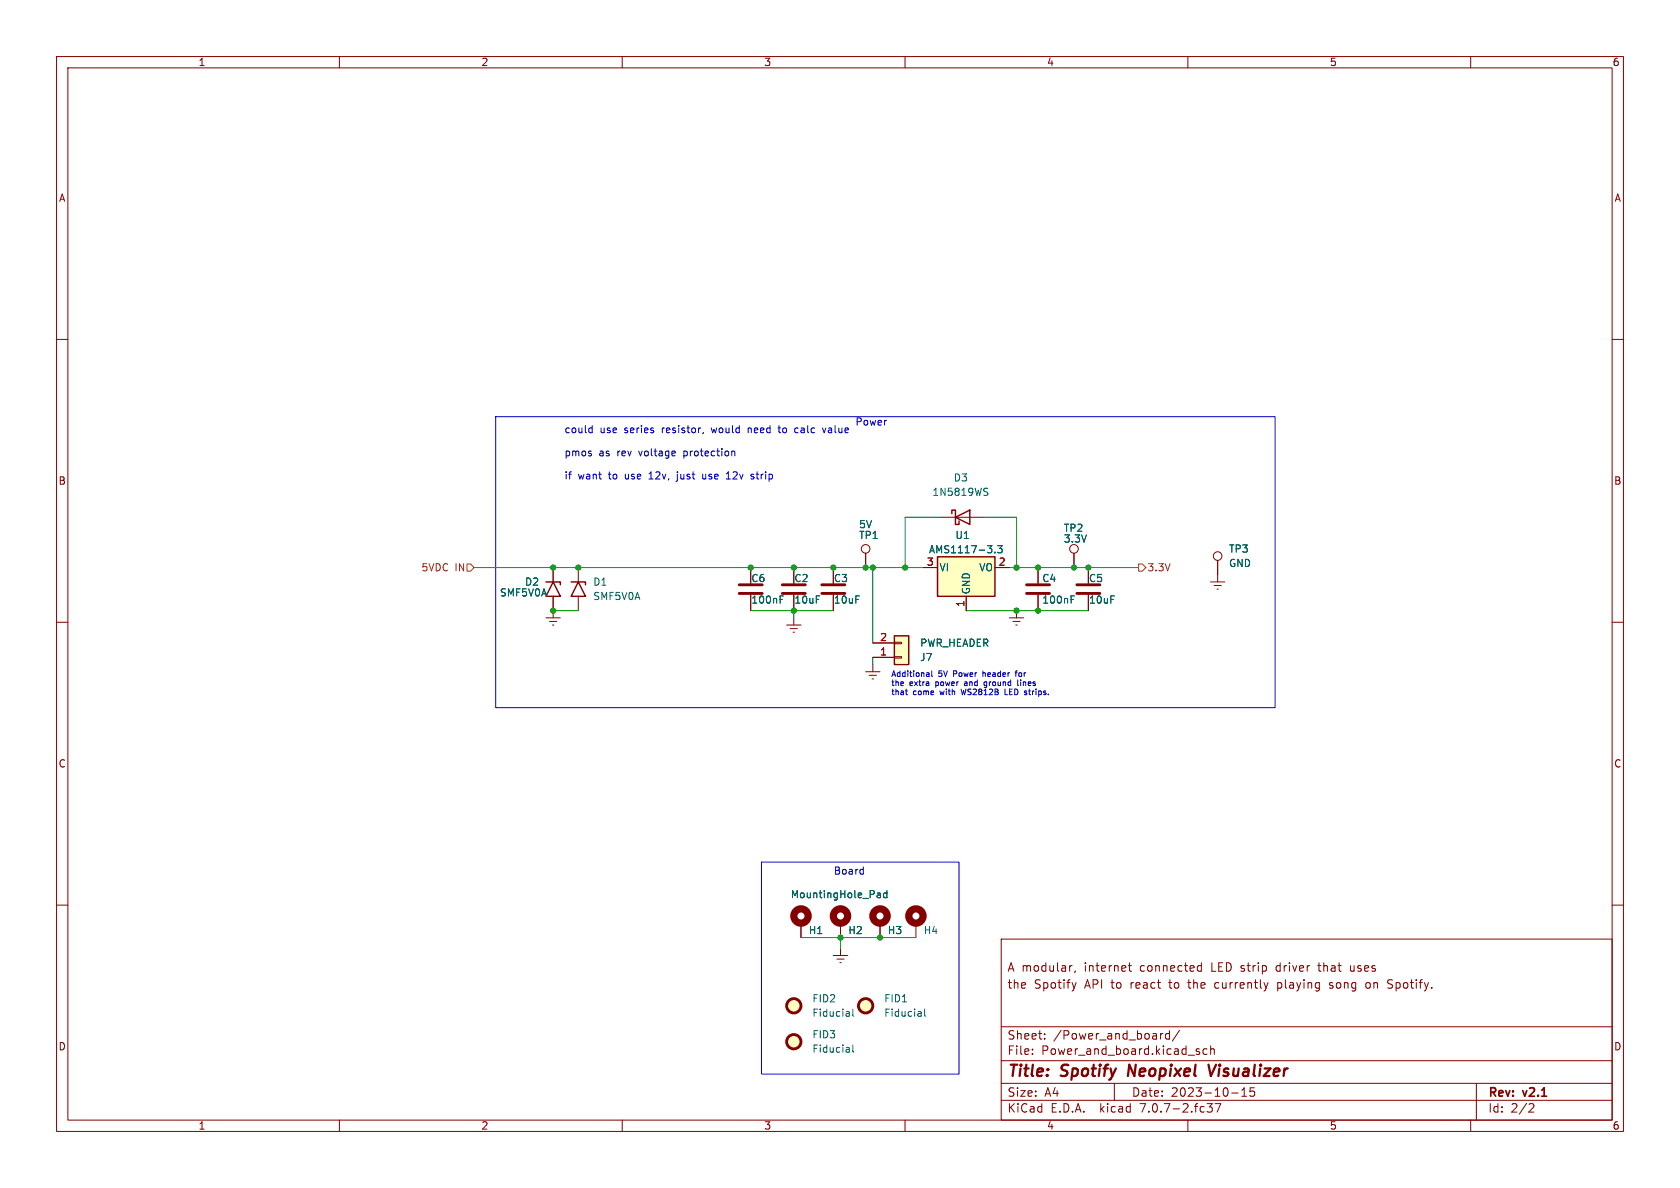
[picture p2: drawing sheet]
<svg xmlns="http://www.w3.org/2000/svg" width="297mm" height="210mm" viewBox="0 0 297 210" stroke-linecap="round" stroke-linejoin="round" font-family="sans-serif">
<g fill="none" stroke="#840000" stroke-width=".18">
<path d="M10 10h277v190h-277zM12 12h273v186h-273zM60 10v2M110 10v2M160 10v2M210 10v2M260 10v2M10 60h2M285 60h2M153 97.8v2.5M166.4 91.4h7.6M189.9 97.8v2.5"/>
<path d="M215.3 99.1v3.8M10 110h2M96.5 109.2h2.6M97.2 109.9h1.2M97.7 110.5h.2M97.8 100.3v2.6M97.8 105.4v3.8M102.2 100.3v2.6M102.2 105.4v2.6M132.7 100.3v2.8M132.7 105.2v2.8M139.1 110.5h2.5"/>
<path d="M139.7 111.1h1.3M140.2 111.8h.3M140.3 100.3v2.8M140.3 105.2v2.8M140.3 109.2v1.3M147.3 100.3v2.8M147.3 105.2v2.8M153 118.7h2.6M153.7 119.4h1.2M154.3 116.2h3.8M154.3 113.7h3.8M154.3 117.5v1.2"/>
<path d="M158.1 113.5h1.3v.3h-1.3zM158.1 116.1h1.3v.2h-1.3zM163.2 100.3h2.5M170.8 105.4v2.6M175.9 100.3h2.5M178.4 109.2h2.6M179.1 109.9h1.2M179.6 110.5h.2M179.7 108v1.2M183.5 100.3v2.8M183.5 105.2v2.8M192.4 100.3v2.8"/>
<path d="M192.4 105.2v2.8M214 102.9h2.5M214.6 103.5h1.3M215.1 104.1h.3M285 110h2M154.2 120h.2M10 160h2M285 160h2M141.6 163.2v2.5M147.3 168.9h2.6M148 169.5h1.2M148.5 170.2h.2"/>
<path d="M148.6 163.2v2.5M148.6 167.6v1.3M155.6 163.2v2.5M161.9 163.2v2.5M177 166h108v32h-108zM189.5 170.7l-.3 .1M190.1 171.6l-.1 .3M190.2 173.7l-.3 1M199.5 170.7h.5M199.7 170.2v1.3l.3 .2M211.8 170.8h.6M211.8 171.6h.6"/>
<path d="M212.4 170.2v1.5M214.8 173.8v.8M225.9 173.7v1.5M225.9 174.6l.4 .1M226.3 173.7l-.4 .1M233 170.7h.5M235 174.6l.5 .1M235.5 173.7l-.4 .1-.1 .1 .1 .2 .4 .1M238.7 170.7v.8l.3 .2M242.1 173.8l-.4-.1-.2 .3v.6l.2 .1 .4-.1M245.5 173.8l.6 .3M245.5 173.3h.7"/>
<path d="M246.1 174.6l-.6 .1M60 198v2M110 198v2M160 198v2M177 194.5h108M177 191.5h108M177 187.5h108M177 181.5h108M182.5 186.3v.1M182.5 185.5v.1M184.7 183.6v.1M184.7 182.8v.1"/>
<path d="M197 191.5v3M205.6 182.7l-.3 .1-.1 .2M206.7 182.8l-.4-.1-.3 .3v.4l.2 .2h.5M206.7 182.2v1.5M208.5 182.1l-1.3 2M210 198v2M211.5 185.8l.5 .2 .1 .1-.1 .2-.4 .1M211.5 185.5h.5M213.4 185.5l-.4-.1-.3 .3v.4l.1 .2h.6M213.4 195.1h.9l-.5 .6 .4 .1v.7l-.2 .1-.5-.1M214 185.5l.2-.1 .4 .1 .1 .9M214 184.9v1.5"/>
<path d="M214.8 195.1h1l-.6 1.5M217.7 193.2h1.2M219.5 193.8h.9M219.5 192.7l.5-.4v1.5M221.7 192.3h-.7v.7l.2-.1h.5l.1 .3-.1 .5-.2 .1-.5-.1M260 198v2M261 191.5v6.5M270.5 195.1l.5 .1 .2 .3-1 1.1h1"/>
<circle cx="153" cy="97" r=".76"/>
<circle cx="189.9" cy="97" r=".76"/>
<circle cx="215.3" cy="98.3" r=".76"/>
</g>
<path d="M199.6 188.2l-.2 2M213.6 188.2l.5 2 .9-2" fill="none" stroke="#840000" stroke-width=".4"/>
<g fill="#ffffc2" stroke="#ffffc2" stroke-width=".18">
<path d="M158.1 112.4h2.6v5.1h-2.6z"/>
<path d="M165.7 98.4h10.2v7h-10.2z"/>
<circle cx="140.3" cy="184.1" r="1.27"/>
<circle cx="140.3" cy="177.8" r="1.27"/>
<circle cx="153" cy="177.8" r="1.27"/>
</g>
<g fill="none" stroke="#840000" stroke-width=".51">
<path d="M130.7 104.9h4M130.7 103.4h4M138.3 104.9h4.1M138.3 103.4h4.1M145.3 104.9h4.1M145.3 103.4h4.1M181.5 104.9h4M181.5 103.4h4M190.4 104.9h4M190.4 103.4h4"/>
<circle cx="140.3" cy="177.8" r="1.27"/>
<circle cx="153" cy="177.8" r="1.27"/>
<circle cx="140.3" cy="184.1" r="1.27"/>
</g>
<g fill="none" stroke="#006464" stroke-width=".18">
<path d="M174.2 86.9l.3 .1 .1 .3-.2 .3h-.3M174.2 86.3l.4 .1M175.9 97.6v.1M176.4 96.5h.8l-.5 .4 .4 .2v.5l-.2 .1-.5-.1M137.9 106h.4M137.9 105.4h.6M189.3 106h.5M189.3 105.4h.6M155.2 157.8l.4 .1 .1 .8M155.7 158.6l-.5 .1M155.7 158.2h-.5M156.8 157.9l-.4-.1-.2 .3 .1 .5h.5"/>
<path d="M156.8 157.4v1.3M150.1 178.9l.1 .7M150.2 179.6h-.2M150.2 179.1l-.2 .1M150.8 178.4v1.1l.1 .1M162.8 178.9l.1 .7M162.9 179.1l-.2 .1M162.9 179.6h-.2M163.5 178.4v1.1l.1 .1M150.1 185.2l.1 .8M150.2 185.9l-.2 .1M150.2 185.5h-.2"/>
<path d="M150.8 184.7v1.1l.1 .2"/>
</g>
<path d="M165.7 98.4h10.2v7h-10.2zM168.3 90.8v-.6h.6v2.5h.6v-.6M168.9 91.4l2.5-1.2v2.5zM96.5 102.9h2.6v.5M97.8 102.9l1.3 2.5h-2.6zM101 102.9h2.5v.5M102.2 102.9l1.3 2.5h-2.5zM158.1 112.4h2.6v5.1h-2.6z" fill="none" stroke="#840000" stroke-width=".25"/>
<g fill="none" stroke="#840000" stroke-width="1.3">
<circle cx="141.6" cy="161.9" r="1.27"/>
<circle cx="148.6" cy="161.9" r="1.27"/>
<circle cx="155.6" cy="161.9" r="1.27"/>
<circle cx="161.9" cy="161.9" r="1.27"/>
</g>
<path d="M82.5 99.7h.7l.6 .6-.6 .7h-.7zM201.3 99.7h.6l.7 .6-.7 .7h-.6z" fill="none" stroke="#725600" stroke-width=".18"/>
<g fill="none" stroke="#0000c2" stroke-width=".18">
<path d="M87.6 73.7h137.8v51.4h-137.8zM104.3 75.7h.4M104.7 75.2v1.3M104.7 76.4l-.4 .1M124.3 76.4l-.1 .3M129.5 79.7l.4 .2v.7M132.3 75.7v.8M132.5 75.7l-.2 .1M137.5 75.7h.5M137.7 75.2v1.1l.3 .2M140.6 76.4l.1 .1 .4-.1M141.1 75.7h-.4l-.1 .1"/>
<path d="M145.4 75.7l.3 .8 .3-.8M114.7 84.7h.8M114.9 83.7l-.2 .1M119.8 84.9l-.3 .2M119.8 83.4v.1M124.2 83.8v.7l.4 .2M128.4 84.7h.7M128.4 83.8l.4-.4v1.3M132.9 84.3h.3l.1 .2-.2 .2h-.2M132.9 83.8l.3 .1M163.9 118.9l.3 .1v.6M164.2 119.5l-.3 .1"/>
<path d="M164.2 119.2h-.3M164.7 118.6v.8l.2 .2M173.8 118.6v1M173.8 119h.1M179.4 118.9h.4M179.8 118.6l-.2 .1v.9M160.1 122.1h.3M160.2 122.8h.2M169.9 121.8l.3 1M170.5 120.9v.3M174.3 120.5l-.3 .2v.4l.3 .1M177.7 121.8v1h.5"/>
<path d="M179.9 120.2v.9l.2 .1M180.4 120.2v.1M180.4 120.5v.7M181.5 122.5v.3M134.6 152.4h34.9v37.5h-34.9zM152.5 153.7h.1M152.6 153.3v1.2M152.6 154.5h-.1"/>
</g>
<path d="M166.4 91.4h-6.4v8.9M174 91.4h5.7v8.9M83.8 100.3h79.4M97.8 108h4.4M132.7 108h14.6M140.3 108v1.2M154.3 100.3v13.4M154.3 116.2v1.3M170.8 108h21.6M178.4 100.3h22.9M141.6 165.7h20.3M148.6 165.7v1.9" fill="none" stroke="#009600" stroke-width=".18"/>
<g fill="#009600" stroke="#009600" stroke-width=".18">
<circle cx="153" cy="100.3" r=".46"/>
<circle cx="147.3" cy="100.3" r=".46"/>
<circle cx="183.5" cy="108" r=".46"/>
<circle cx="179.7" cy="108" r=".46"/>
<circle cx="160" cy="100.3" r=".46"/>
<circle cx="154.3" cy="100.3" r=".46"/>
<circle cx="155.6" cy="165.7" r=".46"/>
<circle cx="148.6" cy="165.7" r=".46"/>
<circle cx="132.7" cy="100.3" r=".46"/>
<circle cx="102.2" cy="100.3" r=".46"/>
<circle cx="140.3" cy="100.3" r=".46"/>
<circle cx="140.3" cy="108" r=".46"/>
<circle cx="97.8" cy="100.3" r=".46"/>
<circle cx="97.8" cy="108" r=".46"/>
<circle cx="192.4" cy="100.3" r=".46"/>
<circle cx="179.7" cy="100.3" r=".46"/>
<circle cx="183.5" cy="100.3" r=".46"/>
<circle cx="189.9" cy="100.3" r=".46"/>
</g>
<g font-size="2.8" fill="#840000">
<text x="178" y="190.9">Title:</text>
<text x="187.7" y="190.9">Spotify</text>
<text x="200.3" y="190.9">Neopixel</text>
<text x="215.4" y="190.9">Visualizer</text>
</g>
<g font-size="2.1" fill="#840000">
<text x="178" y="172">A modular,</text>
<text x="191.7" y="172">internet</text>
<text x="201.7" y="172">connected</text>
<text x="214.4" y="172">LED strip</text>
<text x="226.2" y="172">driver</text>
<text x="233.8" y="172">that</text>
<text x="239.5" y="172">uses</text>
<text x="178" y="175">the</text>
<text x="182.8" y="175">Spotify</text>
<text x="191.8" y="175">API to</text>
<text x="200.1" y="175">react</text>
<text x="207.1" y="175">to</text>
<text x="210.7" y="175">the</text>
<text x="215.5" y="175">currently</text>
<text x="226.7" y="175">playing</text>
<text x="236.1" y="175">song</text>
<text x="242.6" y="175">on</text>
<text x="246.7" y="175">Spotify.</text>
<text x="178" y="184">Sheet:</text>
<text x="186.2" y="184">/Power_and_board/</text>
<text x="178" y="186.7">File:</text>
<text x="184.1" y="186.7">Power_and_board.kicad_sch</text>
<text x="178" y="196.9">KiCad</text>
<text x="178" y="194.1">Size:</text>
<text x="184.7" y="194.1">A4</text>
<text x="185.7" y="196.9">E.D.A.</text>
<text x="194.6" y="196.9">kicad</text>
<text x="200" y="194.1">Date:</text>
<text x="201.8" y="196.9">7.0.7-2.fc37</text>
<text x="207" y="194.1">2023-10-15</text>
<text x="263" y="194.3">Rev:</text>
<text x="263" y="196.9">Id:</text>
<text x="267.1" y="196.9">2/2</text>
<text x="269.4" y="194.3">v2.1</text>
</g>
<g font-size="1.8" fill="#840000">
<text x="35" y="11.9">1</text>
<text x="85" y="11.9">2</text>
<text x="135" y="11.9">3</text>
<text x="185" y="11.9">4</text>
<text x="235" y="11.9">5</text>
<text x="285" y="11.9">6</text>
<text x="10.3" y="35.9">A</text>
<text x="285.3" y="35.9">A</text>
<text x="10.3" y="85.9">B</text>
<text x="285.3" y="85.9">B</text>
<text x="10.3" y="135.9">C</text>
<text x="285.3" y="135.9">C</text>
<text x="10.3" y="185.9">D</text>
<text x="285.3" y="185.9">D</text>
<text x="35" y="199.9">1</text>
<text x="85" y="199.9">2</text>
<text x="135" y="199.9">3</text>
<text x="185" y="199.9">4</text>
<text x="235" y="199.9">5</text>
<text x="285" y="199.9">6</text>
</g>
<g font-size="1.8" fill="#0000c2">
<text x="99.7" y="76.7">could</text>
<text x="106.1" y="76.7">use</text>
<text x="110.5" y="76.7">series</text>
<text x="117.3" y="76.7">resistor,</text>
<text x="126.3" y="76.7">would</text>
<text x="132.9" y="76.7">need</text>
<text x="138.5" y="76.7">to</text>
<text x="141.6" y="76.7">calc</text>
<text x="146.7" y="76.7">value</text>
<text x="151.1" y="75.3">Power</text>
<text x="99.7" y="80.8">pmos</text>
<text x="105.9" y="80.8">as</text>
<text x="109.2" y="80.8">rev</text>
<text x="113.2" y="80.8">voltage</text>
<text x="121.3" y="80.8">protection</text>
<text x="99.7" y="84.8">if</text>
<text x="102.2" y="84.8">want</text>
<text x="107.7" y="84.8">to</text>
<text x="110.8" y="84.8">use</text>
<text x="115.2" y="84.8">12v,</text>
<text x="120.4" y="84.8">just</text>
<text x="125" y="84.8">use</text>
<text x="129.5" y="84.8">12v</text>
<text x="134" y="84.8">strip</text>
<text x="147.3" y="154.7">Board</text>
</g>
<g font-size="1.8" fill="#006464">
<text x="164.7" y="87.9">1N5819WS</text>
<text x="168.5" y="85.3">D3</text>
<text x="151.8" y="95.5">TP1</text>
<text x="151.8" y="93.6">5V</text>
<text x="168.8" y="95.5">U1</text>
<text x="188" y="94.2">TP2</text>
<text x="164.1" y="98">AMS1117-3.3</text>
<text x="166" y="101.2">VI</text>
<text x="173" y="101.2">VO</text>
<text x="188" y="96.1">3.3V</text>
<text x="217.2" y="97.9">TP3</text>
<text x="217.2" y="100.4">GND</text>
<text x="88.3" y="105.6">SMF5V0A</text>
<text x="92.7" y="103.7">D2</text>
<text x="104.8" y="103.7">D1</text>
<text x="104.8" y="106.3">SMF5V0A</text>
<text x="132.7" y="103.1">C6</text>
<text x="132.7" y="106.9">100nF</text>
<text x="140.3" y="103.1">C2</text>
<text x="140.3" y="106.9">10uF</text>
<text x="147.3" y="103.1">C3</text>
<text x="147.3" y="106.9">10uF</text>
<text x="171.7" y="105.2" transform="rotate(-90 171.7 105.2)">GND</text>
<text x="184.2" y="103.1">C4</text>
<text x="184.2" y="106.9">100nF</text>
<text x="192.4" y="103.1">C5</text>
<text x="192.4" y="106.9">10uF</text>
<text x="162.6" y="117.1">J7</text>
<text x="162.6" y="114.5">PWR_HEADER</text>
<text x="139.7" y="159">MountingHole_Pad</text>
<text x="142.9" y="165.3">H1</text>
<text x="149.9" y="165.3">H2</text>
<text x="156.9" y="165.3">H3</text>
<text x="163.2" y="165.3">H4</text>
<text x="143.5" y="177.4">FID2</text>
<text x="143.5" y="179.9">Fiducial</text>
<text x="156.2" y="177.4">FID1</text>
<text x="156.2" y="179.9">Fiducial</text>
<text x="143.5" y="183.7">FID3</text>
<text x="143.5" y="186.3">Fiducial</text>
</g>
<g font-size="1.8" fill="#725600">
<text x="74.4" y="101.2">5VDC</text>
<text x="80.4" y="101.2">IN</text>
<text x="202.8" y="101.2">3.3V</text>
</g>
<g font-size="1.8" fill="#a90000">
<text x="163.8" y="100.1">3</text>
<text x="176.5" y="100.1">2</text>
<text x="170.6" y="107.4" transform="rotate(-90 170.6 107.4)">1</text>
<text x="155.5" y="113.4">2</text>
<text x="155.5" y="116">1</text>
</g>
<g font-size="1.4" fill="#0000c2">
<text x="157.5" y="119.7">Additional</text>
<text x="165.9" y="119.7">5V</text>
<text x="168.8" y="119.7">Power</text>
<text x="174.2" y="119.7">header</text>
<text x="180.3" y="119.7">for</text>
<text x="157.5" y="121.3">the</text>
<text x="157.5" y="122.9">that</text>
<text x="160.8" y="121.3">extra</text>
<text x="161.5" y="122.9">come</text>
<text x="165.6" y="121.3">power</text>
<text x="166.4" y="122.9">with</text>
<text x="170.4" y="122.9">WS2812B</text>
<text x="171" y="121.3">and</text>
<text x="174.7" y="121.3">ground</text>
<text x="178.4" y="122.9">LED</text>
<text x="180.9" y="121.3">lines</text>
<text x="182.1" y="122.9">strips.</text>
</g>
</svg>
